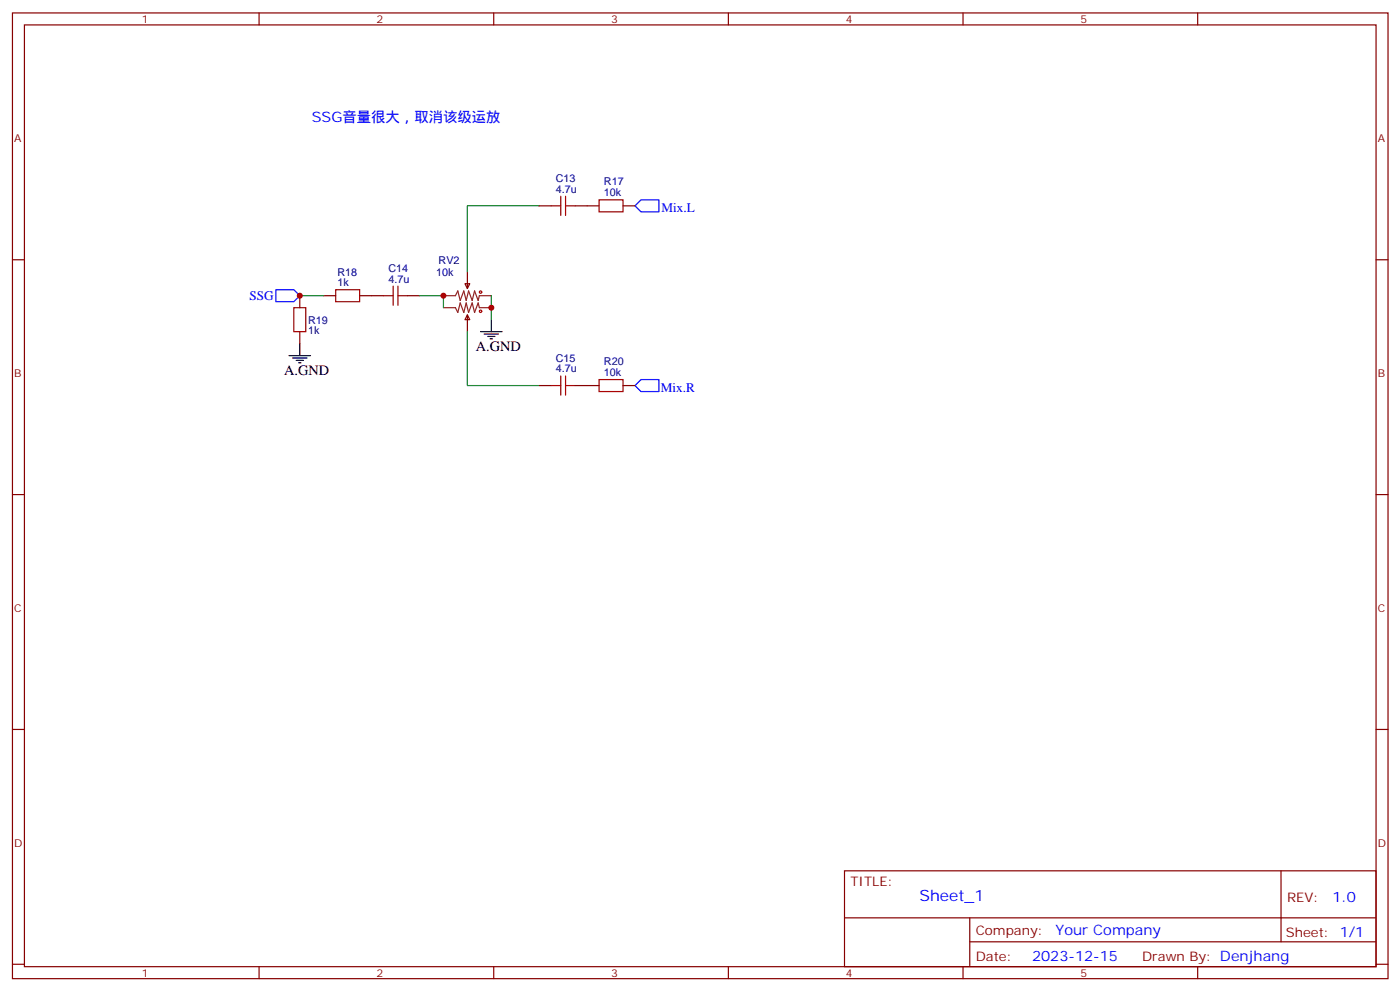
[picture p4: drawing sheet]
<svg xmlns="http://www.w3.org/2000/svg" width="413mm" height="292mm" viewBox="0 0 413 292" stroke-linecap="round" stroke-linejoin="round" font-family="sans-serif">
<g fill="none" stroke="#870000" stroke-width=".35">
<path d="M3.7 3.8h405.3v284.3h-405.3zM7.2 7.3h398.3v277.3h-398.3zM76.3 3.8v3.5M145.5 3.8v3.5M214.6 3.8v3.5M283.8 3.8v3.5M352.9 3.8v3.5M3.7 76.5h3.5M158.9 60.6h3.5M169.5 60.6h7M183.6 60.6h3.5M405.5 76.5h3.5"/>
<path d="M88.3 87.1v3.5M88.3 97.6v3.6M95.4 87.1h3.5M106 87.1h7M120.1 87.1h3.5M137 83.5h1.4l-.7 1.4zM137.7 92.7l.7 1.4h-1.4zM137.7 80v4.9M137.7 92.7v4.9M158.9 113.5h3.5M169.5 113.5h7M183.6 113.5h3.5"/>
<path d="M3.7 145.6h3.5M405.5 145.6h3.5M3.7 214.8h3.5M405.5 214.8h3.5M248.8 256.4h156.7v28.2h-156.7zM377.5 256.4v20.9M248.9 270.2h156.5M285.8 277.3h119.6M285.8 270.2v14.2M3.7 283.9h3.5M76.3 284.6v3.5M145.5 284.6v3.5"/>
<path d="M214.6 284.6v3.5M283.8 284.6v3.5M352.9 284.6v3.5M405.5 283.9h3.5"/>
</g>
<g fill="none" stroke="#a10000" stroke-width=".35">
<path d="M165.2 57.8v5.6M166.7 57.8v5.6M176.5 58.8h7.1v3.6h-7.1zM162.4 60.6h2.8M166.7 60.6h2.8M86.6 90.6h3.5v7h-3.5zM98.9 85.3h7.1v3.5h-7.1zM113 87.1h2.9M115.9 84.2v5.7M117.3 87.1h2.8M117.3 84.2v5.7M162.4 113.5h2.8"/>
<path d="M165.2 110.7v5.6M166.7 110.7v5.6M166.7 113.5h2.8M176.5 111.8h7.1v3.5h-7.1z"/>
<circle cx="141.6" cy="91.7" r=".35"/>
<circle cx="141.6" cy="86" r=".35"/>
</g>
<path d="M130.7 87.1h3.5l.7-1.4 .7 2.8 1.1-2.8 .7 2.8 .7-2.8 1 2.8 .7-2.8 1.1 2.8 .4-1.4h3.5M130.7 90.6h3.5l.7 1.4 .7-2.8 1.1 2.8 .7-2.8 .7 2.8 1-2.8 .7 2.8 1.1-2.8 .4 1.4h3.5" fill="none" stroke="#8c2424" stroke-width=".35"/>
<path d="M141.6 97.6h6.4M142.7 98.4h4.2M143.7 99.1h2.1M144.4 99.8h.7M144.8 94.1v3.5M85.2 104.7h6.3M86.2 105.4h4.3M87.3 106.1h2.1M88 106.8h.7M88.3 101.2v3.5" fill="none" stroke="#000" stroke-width=".35"/>
<path d="M158.9 60.6h-21.2v19.4M88.3 87.1h7.1M123.6 87.1h7.1v3.5M137.7 97.6v15.9h21.2M144.8 87.1v7" fill="none" stroke="#008700" stroke-width=".35"/>
<path d="M188.9 58.8h5.3v3.6h-5.3l-1.8-1.8zM81.3 85.3h5.3l1.7 1.8-1.7 1.7h-5.3zM188.9 111.8h5.3v3.5h-5.3l-1.8-1.8z" fill="none" stroke="#00f" stroke-width=".35"/>
<g fill="#c00">
<circle cx="144.8" cy="90.6" r=".88"/>
<circle cx="130.7" cy="87.1" r=".88"/>
<circle cx="88.3" cy="87.1" r=".88"/>
</g>
<text font-size="4.6" fill="#00f" x="270.9" y="265.4">Sheet_1</text>
<g font-size="4.2" fill="#00f">
<text x="91.9" y="35.9">SSG音量很大，取消该级运放</text>
<text x="392.6" y="265.7">1.0</text>
<text x="311" y="275.2">Your Company</text>
<text x="304.1" y="283">2023-12-15</text>
</g>
<g font-size="4.2">
<text x="140.2" y="103.3">A.GND</text>
<text x="83.7" y="110.3">A.GND</text>
</g>
<g font-size="3.9" fill="#00f">
<text x="194.9" y="62.4">Mix.L</text>
<text x="73.5" y="88.3">SSG</text>
<text x="194.7" y="115.3">Mix.R</text>
</g>
<g font-size="3.9" fill="#800">
<text x="250.6" y="261">TITLE:</text>
<text x="379.2" y="265.7">REV:</text>
<text x="287.5" y="275.2">Company:</text>
<text x="378.9" y="275.8">Sheet: 1/1</text>
<text x="287.5" y="282.9">Date:</text>
<text x="336.6" y="282.9">Draw</text>
<text x="346.7" y="282.9">n By: Denjhang</text>
</g>
<g font-size="3.2" fill="#800">
<text x="41.8" y="6.8">1</text>
<text x="110.9" y="6.8">2</text>
<text x="180.1" y="6.8">3</text>
<text x="249.2" y="6.8">4</text>
<text x="318.3" y="6.8">5</text>
<text x="4.2" y="41.9">A</text>
<text x="406" y="41.9">A</text>
<text x="4.2" y="111.1">B</text>
<text x="406" y="111.1">B</text>
<text x="4.2" y="180.2">C</text>
<text x="406" y="180.2">C</text>
<text x="4.2" y="249.3">D</text>
<text x="406" y="249.3">D</text>
<text x="41.8" y="287.6">1</text>
<text x="110.9" y="287.6">2</text>
<text x="180.1" y="287.6">3</text>
<text x="249.2" y="287.6">4</text>
<text x="318.3" y="287.6">5</text>
</g>
<g font-size="3.2" fill="#000080">
<text x="163.8" y="53.7">C13</text>
<text x="163.8" y="56.7">4.7u</text>
<text x="178" y="57.8">10k</text>
<text x="178" y="54.6">R17</text>
<text x="129.3" y="77.6">RV2</text>
<text x="99.4" y="81.1">R18</text>
<text x="114.5" y="83.2">4.7u</text>
<text x="114.5" y="80.1">C14</text>
<text x="128.5" y="81.1">10k</text>
<text x="99.4" y="84.2">1k</text>
<text x="90.8" y="95.3">R19</text>
<text x="90.8" y="98.4">1k</text>
<text x="163.8" y="106.6">C15</text>
<text x="178" y="107.5">R20</text>
<text x="163.8" y="109.6">4.7u</text>
<text x="178" y="110.7">10k</text>
</g>
</svg>
